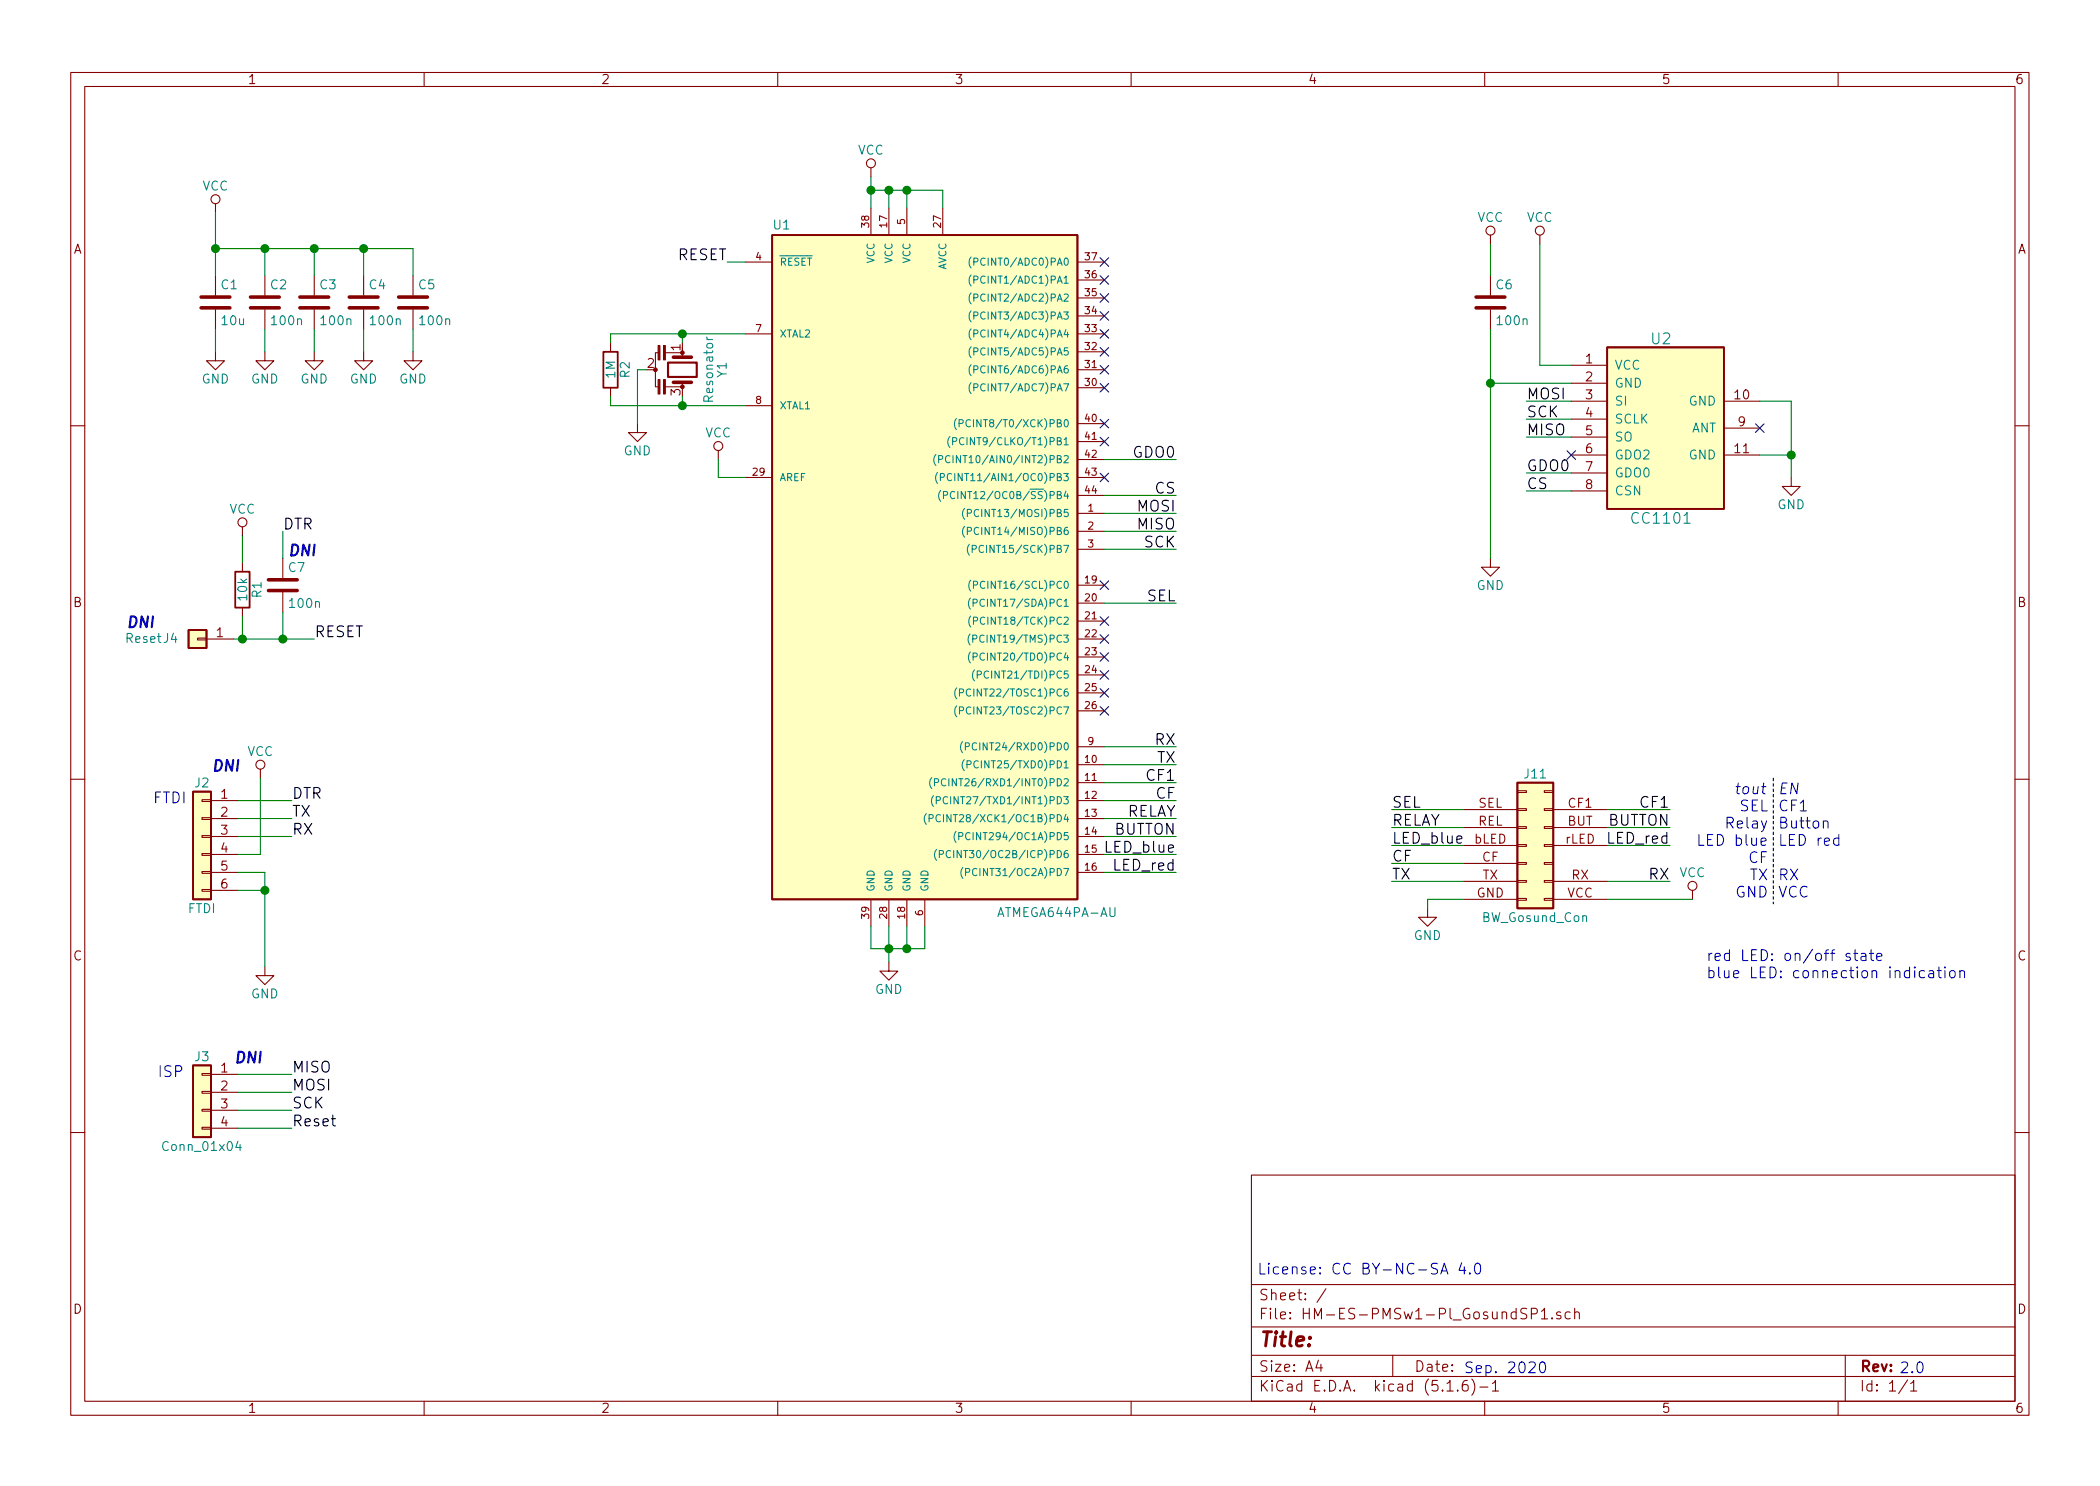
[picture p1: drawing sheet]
EESchema Schematic File Version 4
EELAYER 30 0
EELAYER END
$Descr A4 11693 8268
encoding utf-8
Sheet 1 1
Title ""
Date ""
Rev ""
Comp ""
Comment1 ""
Comment2 ""
Comment3 ""
Comment4 ""
$EndDescr
$Comp
L HM-ES-PMSw1-Pl_GosundSP1-rescue:R R1
U 1 1
P 1350 3275
F 0 "R1" V 1430 3275 50  0000 C CNN
F 1 "10k" V 1350 3275 50  0000 C CNN
F 2 "Resistor_SMD:R_0805_2012Metric_Pad1.15x1.40mm_HandSolder" V 1280 3275 50  0001 C CNN
F 3 "" H 1350 3275 50  0001 C CNN
	1    1350 3275
	1    0    0    -1  
$EndComp
$Comp
L HM-ES-PMSw1-Pl_GosundSP1-rescue:VCC #PWR01
U 1 1
P 1350 2975
F 0 "#PWR01" H 1350 2825 50  0001 C CNN
F 1 "VCC" H 1350 3125 50  0000 C CNN
F 2 "" H 1350 2975 50  0001 C CNN
F 3 "" H 1350 2975 50  0001 C CNN
	1    1350 2975
	1    0    0    -1  
$EndComp
$Comp
L HM-ES-PMSw1-Pl_GosundSP1-rescue:CC1101 U2
U 1 1
P 9250 2375
F 0 "U2" H 9250 2875 60  0000 C CNN
F 1 "CC1101" H 9250 1875 60  0000 C CNN
F 2 "Homebrew:CC1101_Module" H 9100 2925 60  0001 C CNN
F 3 "" H 9100 2925 60  0001 C CNN
	1    9250 2375
	1    0    0    -1  
$EndComp
$Comp
L HM-ES-PMSw1-Pl_GosundSP1-rescue:C C6
U 1 1
P 8300 1675
F 0 "C6" H 8325 1775 50  0000 L CNN
F 1 "100n" H 8325 1575 50  0000 L CNN
F 2 "Capacitor_SMD:C_0805_2012Metric_Pad1.15x1.40mm_HandSolder" H 8338 1525 50  0001 C CNN
F 3 "" H 8300 1675 50  0001 C CNN
	1    8300 1675
	1    0    0    -1  
$EndComp
$Comp
L HM-ES-PMSw1-Pl_GosundSP1-rescue:GND #PWR02
U 1 1
P 8300 3100
F 0 "#PWR02" H 8300 2850 50  0001 C CNN
F 1 "GND" H 8300 2950 50  0000 C CNN
F 2 "" H 8300 3100 50  0001 C CNN
F 3 "" H 8300 3100 50  0001 C CNN
	1    8300 3100
	1    0    0    -1  
$EndComp
$Comp
L HM-ES-PMSw1-Pl_GosundSP1-rescue:GND #PWR03
U 1 1
P 9975 2650
F 0 "#PWR03" H 9975 2400 50  0001 C CNN
F 1 "GND" H 9975 2500 50  0000 C CNN
F 2 "" H 9975 2650 50  0001 C CNN
F 3 "" H 9975 2650 50  0001 C CNN
	1    9975 2650
	1    0    0    -1  
$EndComp
$Comp
L HM-ES-PMSw1-Pl_GosundSP1-rescue:VCC #PWR04
U 1 1
P 8300 1350
F 0 "#PWR04" H 8300 1200 50  0001 C CNN
F 1 "VCC" H 8300 1500 50  0000 C CNN
F 2 "" H 8300 1350 50  0001 C CNN
F 3 "" H 8300 1350 50  0001 C CNN
	1    8300 1350
	1    0    0    -1  
$EndComp
$Comp
L HM-ES-PMSw1-Pl_GosundSP1-rescue:VCC #PWR05
U 1 1
P 8575 1350
F 0 "#PWR05" H 8575 1200 50  0001 C CNN
F 1 "VCC" H 8575 1500 50  0000 C CNN
F 2 "" H 8575 1350 50  0001 C CNN
F 3 "" H 8575 1350 50  0001 C CNN
	1    8575 1350
	1    0    0    -1  
$EndComp
$Comp
L HM-ES-PMSw1-Pl_GosundSP1-rescue:C C3
U 1 1
P 1750 1675
F 0 "C3" H 1775 1775 50  0000 L CNN
F 1 "100n" H 1775 1575 50  0000 L CNN
F 2 "Capacitor_SMD:C_0805_2012Metric_Pad1.15x1.40mm_HandSolder" H 1788 1525 50  0001 C CNN
F 3 "" H 1750 1675 50  0001 C CNN
	1    1750 1675
	1    0    0    -1  
$EndComp
$Comp
L HM-ES-PMSw1-Pl_GosundSP1-rescue:C C2
U 1 1
P 1475 1675
F 0 "C2" H 1500 1775 50  0000 L CNN
F 1 "100n" H 1500 1575 50  0000 L CNN
F 2 "Capacitor_SMD:C_0805_2012Metric_Pad1.15x1.40mm_HandSolder" H 1513 1525 50  0001 C CNN
F 3 "" H 1475 1675 50  0001 C CNN
	1    1475 1675
	1    0    0    -1  
$EndComp
$Comp
L HM-ES-PMSw1-Pl_GosundSP1-rescue:GND #PWR06
U 1 1
P 1475 1950
F 0 "#PWR06" H 1475 1700 50  0001 C CNN
F 1 "GND" H 1475 1800 50  0000 C CNN
F 2 "" H 1475 1950 50  0001 C CNN
F 3 "" H 1475 1950 50  0001 C CNN
	1    1475 1950
	1    0    0    -1  
$EndComp
$Comp
L HM-ES-PMSw1-Pl_GosundSP1-rescue:GND #PWR07
U 1 1
P 1750 1950
F 0 "#PWR07" H 1750 1700 50  0001 C CNN
F 1 "GND" H 1750 1800 50  0000 C CNN
F 2 "" H 1750 1950 50  0001 C CNN
F 3 "" H 1750 1950 50  0001 C CNN
	1    1750 1950
	1    0    0    -1  
$EndComp
$Comp
L HM-ES-PMSw1-Pl_GosundSP1-rescue:C C7
U 1 1
P 1575 3250
F 0 "C7" H 1600 3350 50  0000 L CNN
F 1 "100n" H 1600 3150 50  0000 L CNN
F 2 "Capacitor_SMD:C_0805_2012Metric_Pad1.15x1.40mm_HandSolder" H 1613 3100 50  0001 C CNN
F 3 "" H 1575 3250 50  0001 C CNN
	1    1575 3250
	1    0    0    -1  
$EndComp
Text Label 1575 2950 0    60   ~ 0
DTR
$Comp
L HM-ES-PMSw1-Pl_GosundSP1-rescue:Conn_01x06 J2
U 1 1
P 1125 4650
F 0 "J2" H 1125 4950 50  0000 C CNN
F 1 "FTDI" H 1125 4250 50  0000 C CNN
F 2 "" H 1125 4650 50  0001 C CNN
F 3 "" H 1125 4650 50  0001 C CNN
	1    1125 4650
	-1   0    0    -1  
$EndComp
$Comp
L HM-ES-PMSw1-Pl_GosundSP1-rescue:GND #PWR08
U 1 1
P 1475 5375
F 0 "#PWR08" H 1475 5125 50  0001 C CNN
F 1 "GND" H 1475 5225 50  0000 C CNN
F 2 "" H 1475 5375 50  0001 C CNN
F 3 "" H 1475 5375 50  0001 C CNN
	1    1475 5375
	1    0    0    -1  
$EndComp
Text Label 1625 4450 0    60   ~ 0
DTR
Text Label 1625 4650 0    60   ~ 0
RX
Text Label 1625 4550 0    60   ~ 0
TX
$Comp
L HM-ES-PMSw1-Pl_GosundSP1-rescue:Conn_01x04 J3
U 1 1
P 1125 6075
F 0 "J3" H 1125 6275 50  0000 C CNN
F 1 "Conn_01x04" H 1125 5775 50  0000 C CNN
F 2 "" H 1125 6075 50  0001 C CNN
F 3 "" H 1125 6075 50  0001 C CNN
	1    1125 6075
	-1   0    0    -1  
$EndComp
Text Label 1625 5975 0    60   ~ 0
MISO
Text Label 1625 6075 0    60   ~ 0
MOSI
Text Label 1625 6175 0    60   ~ 0
SCK
Text Label 1625 6275 0    60   ~ 0
Reset
Text Notes 850  4475 0    60   ~ 0
FTDI
Text Notes 875  6000 0    60   ~ 0
ISP
$Comp
L HM-ES-PMSw1-Pl_GosundSP1-rescue:VCC #PWR09
U 1 1
P 1450 4325
F 0 "#PWR09" H 1450 4175 50  0001 C CNN
F 1 "VCC" H 1450 4475 50  0000 C CNN
F 2 "" H 1450 4325 50  0001 C CNN
F 3 "" H 1450 4325 50  0001 C CNN
	1    1450 4325
	1    0    0    -1  
$EndComp
NoConn ~ 8750 2525
Text Notes 1300 5925 0    60   Italic 12
DNI
$Comp
L HM-ES-PMSw1-Pl_GosundSP1-rescue:Conn_01x01 J4
U 1 1
P 1100 3550
F 0 "J4" H 1250 3550 50  0000 C CNN
F 1 "Reset" H 1400 3550 50  0000 C CNN
F 2 "Testpads:Testpad" H 1100 3550 50  0001 C CNN
F 3 "" H 1100 3550 50  0001 C CNN
	1    1100 3550
	-1   0    0    1   
$EndComp
Text Notes 10575 7650 0    60   ~ 0
2.0
$Comp
L HM-ES-PMSw1-Pl_GosundSP1-rescue:VCC #PWR010
U 1 1
P 1200 1175
F 0 "#PWR010" H 1200 1025 50  0001 C CNN
F 1 "VCC" H 1200 1325 50  0000 C CNN
F 2 "" H 1200 1175 50  0001 C CNN
F 3 "" H 1200 1175 50  0001 C CNN
	1    1200 1175
	1    0    0    -1  
$EndComp
$Comp
L HM-ES-PMSw1-Pl_GosundSP1-rescue:C C1
U 1 1
P 1200 1675
F 0 "C1" H 1225 1775 50  0000 L CNN
F 1 "10u" H 1225 1575 50  0000 L CNN
F 2 "Capacitor_SMD:C_0805_2012Metric_Pad1.15x1.40mm_HandSolder" H 1238 1525 50  0001 C CNN
F 3 "" H 1200 1675 50  0001 C CNN
	1    1200 1675
	1    0    0    -1  
$EndComp
$Comp
L HM-ES-PMSw1-Pl_GosundSP1-rescue:GND #PWR011
U 1 1
P 1200 1950
F 0 "#PWR011" H 1200 1700 50  0001 C CNN
F 1 "GND" H 1200 1800 50  0000 C CNN
F 2 "" H 1200 1950 50  0001 C CNN
F 3 "" H 1200 1950 50  0001 C CNN
	1    1200 1950
	1    0    0    -1  
$EndComp
$Comp
L HM-ES-PMSw1-Pl_GosundSP1-rescue:VCC #PWR012
U 1 1
P 9425 5000
F 0 "#PWR012" H 9425 4850 50  0001 C CNN
F 1 "VCC" H 9425 5150 50  0000 C CNN
F 2 "" H 9425 5000 50  0001 C CNN
F 3 "" H 9425 5000 50  0001 C CNN
	1    9425 5000
	1    0    0    -1  
$EndComp
$Comp
L HM-ES-PMSw1-Pl_GosundSP1-rescue:GND #PWR013
U 1 1
P 7950 5050
F 0 "#PWR013" H 7950 4800 50  0001 C CNN
F 1 "GND" H 7950 4900 50  0000 C CNN
F 2 "" H 7950 5050 50  0001 C CNN
F 3 "" H 7950 5050 50  0001 C CNN
	1    7950 5050
	1    0    0    -1  
$EndComp
Text Notes 9850 5000 2    60   ~ 0
SEL\nRelay\nLED blue\nCF\nTX\nGND
Text Notes 9900 5000 0    60   ~ 0
CF1\nButton\nLED red\n\nRX\nVCC
Text Label 9300 4600 2    60   ~ 0
BUTTON
Text Label 7750 4600 0    60   ~ 0
RELAY
Text Label 7750 4700 0    60   ~ 0
LED_blue
Text Label 9300 4700 2    60   ~ 0
LED_red
Text Label 7750 4800 0    60   ~ 0
CF
Text Label 9300 4500 2    60   ~ 0
CF1
Text Label 7750 4500 0    60   ~ 0
SEL
$Comp
L HM-ES-PMSw1-Pl_GosundSP1-rescue:ATMEGA644PA-AU U1
U 1 1
P 5150 3150
F 0 "U1" H 4300 5030 50  0000 L BNN
F 1 "ATMEGA644PA-AU" H 5550 1200 50  0000 L BNN
F 2 "Housings_QFP:TQFP-44_10x10mm_Pitch0.8mm" H 5150 3150 50  0001 C CIN
F 3 "" H 5150 3150 50  0001 C CNN
	1    5150 3150
	1    0    0    -1  
$EndComp
$Comp
L HM-ES-PMSw1-Pl_GosundSP1-rescue:VCC #PWR014
U 1 1
P 4850 975
F 0 "#PWR014" H 4850 825 50  0001 C CNN
F 1 "VCC" H 4850 1125 50  0000 C CNN
F 2 "" H 4850 975 50  0001 C CNN
F 3 "" H 4850 975 50  0001 C CNN
	1    4850 975 
	1    0    0    -1  
$EndComp
$Comp
L HM-ES-PMSw1-Pl_GosundSP1-rescue:VCC #PWR015
U 1 1
P 4000 2550
F 0 "#PWR015" H 4000 2400 50  0001 C CNN
F 1 "VCC" H 4000 2700 50  0000 C CNN
F 2 "" H 4000 2550 50  0001 C CNN
F 3 "" H 4000 2550 50  0001 C CNN
	1    4000 2550
	1    0    0    -1  
$EndComp
Wire Wire Line
	1350 2975 1350 3125
Wire Wire Line
	9800 2225 9975 2225
Wire Wire Line
	9975 2225 9975 2525
Connection ~ 9975 2525
Wire Wire Line
	8300 1350 8300 1525
Wire Wire Line
	8575 1350 8575 2025
Wire Wire Line
	8575 2025 8750 2025
Wire Wire Line
	8300 1825 8300 2125
Wire Wire Line
	8300 2125 8750 2125
Connection ~ 8300 2125
Wire Wire Line
	1750 1825 1750 1950
Wire Wire Line
	1750 1375 1750 1525
Connection ~ 1750 1375
Wire Wire Line
	1200 1175 1200 1375
Connection ~ 1200 1375
Wire Wire Line
	1325 4950 1475 4950
Wire Wire Line
	1475 4850 1475 4950
Wire Wire Line
	1325 4850 1475 4850
Connection ~ 1475 4950
Wire Wire Line
	1325 4650 1625 4650
Wire Wire Line
	1325 4550 1625 4550
Wire Wire Line
	1325 4450 1625 4450
Wire Wire Line
	1325 5975 1625 5975
Wire Wire Line
	1325 6075 1625 6075
Wire Wire Line
	1325 6175 1625 6175
Wire Wire Line
	1325 6275 1625 6275
Wire Wire Line
	1325 4750 1450 4750
Wire Wire Line
	1450 4750 1450 4325
Wire Wire Line
	1475 1825 1475 1950
Wire Wire Line
	1200 1950 1200 1825
Wire Wire Line
	1475 1525 1475 1375
Connection ~ 1475 1375
Wire Wire Line
	8150 5000 7950 5000
Wire Wire Line
	7950 5000 7950 5050
Wire Wire Line
	8150 4800 7750 4800
Wire Wire Line
	7750 4700 8150 4700
Wire Wire Line
	8150 4600 7750 4600
Wire Wire Line
	8150 4500 7750 4500
Wire Wire Line
	8950 4500 9300 4500
Wire Wire Line
	8950 4600 9300 4600
Wire Wire Line
	8950 4700 9300 4700
Wire Wire Line
	9425 5000 8950 5000
Wire Wire Line
	4850 975  4850 1050
Wire Wire Line
	4950 1150 4950 1050
Wire Wire Line
	4850 1050 4950 1050
Connection ~ 4850 1050
Wire Wire Line
	5050 1050 5050 1150
Connection ~ 4950 1050
Wire Wire Line
	5250 1050 5250 1150
Connection ~ 5050 1050
Wire Wire Line
	1200 1375 1475 1375
Wire Wire Line
	4000 2650 4150 2650
Wire Wire Line
	4000 2650 4000 2550
Wire Wire Line
	1350 3425 1350 3550
Wire Wire Line
	1300 3550 1350 3550
Connection ~ 1350 3550
Wire Wire Line
	1575 3100 1575 2950
Wire Wire Line
	1575 3550 1575 3400
Connection ~ 1575 3550
Text Label 1750 3550 0    60   ~ 0
RESET
Wire Wire Line
	4150 1450 4050 1450
Text Label 4050 1450 2    60   ~ 0
RESET
Wire Wire Line
	6150 2850 6550 2850
Wire Wire Line
	6150 2950 6550 2950
Wire Wire Line
	6150 3050 6550 3050
Wire Wire Line
	6150 2750 6550 2750
Wire Wire Line
	8500 2225 8750 2225
Wire Wire Line
	8500 2325 8750 2325
Wire Wire Line
	8500 2425 8750 2425
Wire Wire Line
	8500 2625 8750 2625
Wire Wire Line
	8500 2725 8750 2725
Text Label 8500 2225 0    60   ~ 0
MOSI
Text Label 8500 2325 0    60   ~ 0
SCK
Text Label 8500 2425 0    60   ~ 0
MISO
Text Label 8500 2725 0    60   ~ 0
CS
Text Label 6550 2750 2    60   ~ 0
CS
Text Label 6550 2850 2    60   ~ 0
MOSI
Text Label 6550 2950 2    60   ~ 0
MISO
Text Label 6550 3050 2    60   ~ 0
SCK
Text Notes 1175 4300 0    60   Italic 12
DNI
Wire Wire Line
	7750 4900 8150 4900
Wire Wire Line
	8950 4900 9300 4900
Text Label 7750 4900 0    60   ~ 0
TX
Text Label 9300 4900 2    60   ~ 0
RX
Wire Wire Line
	6150 2550 6550 2550
Wire Wire Line
	6150 4650 6550 4650
Wire Wire Line
	6150 4750 6550 4750
Text Label 6550 2550 2    60   ~ 0
GDO0
Text Label 6550 4650 2    60   ~ 0
BUTTON
Text Label 6550 4750 2    60   ~ 0
LED_blue
Text Notes 9500 5450 0    60   ~ 0
red LED: on/off state\nblue LED: connection indication
Wire Wire Line
	6150 4850 6550 4850
Text Label 6550 4850 2    60   ~ 0
LED_red
$Comp
L HM-ES-PMSw1-Pl_GosundSP1-rescue:C C4
U 1 1
P 2025 1675
F 0 "C4" H 2050 1775 50  0000 L CNN
F 1 "100n" H 2050 1575 50  0000 L CNN
F 2 "Capacitor_SMD:C_0805_2012Metric_Pad1.15x1.40mm_HandSolder" H 2063 1525 50  0001 C CNN
F 3 "" H 2025 1675 50  0001 C CNN
	1    2025 1675
	1    0    0    -1  
$EndComp
$Comp
L HM-ES-PMSw1-Pl_GosundSP1-rescue:C C5
U 1 1
P 2300 1675
F 0 "C5" H 2325 1775 50  0000 L CNN
F 1 "100n" H 2325 1575 50  0000 L CNN
F 2 "Capacitor_SMD:C_0805_2012Metric_Pad1.15x1.40mm_HandSolder" H 2338 1525 50  0001 C CNN
F 3 "" H 2300 1675 50  0001 C CNN
	1    2300 1675
	1    0    0    -1  
$EndComp
Wire Wire Line
	2300 1375 2300 1525
Wire Wire Line
	2025 1525 2025 1375
Connection ~ 2025 1375
$Comp
L HM-ES-PMSw1-Pl_GosundSP1-rescue:GND #PWR016
U 1 1
P 2025 1950
F 0 "#PWR016" H 2025 1700 50  0001 C CNN
F 1 "GND" H 2025 1800 50  0000 C CNN
F 2 "" H 2025 1950 50  0001 C CNN
F 3 "" H 2025 1950 50  0001 C CNN
	1    2025 1950
	1    0    0    -1  
$EndComp
$Comp
L HM-ES-PMSw1-Pl_GosundSP1-rescue:GND #PWR017
U 1 1
P 2300 1950
F 0 "#PWR017" H 2300 1700 50  0001 C CNN
F 1 "GND" H 2300 1800 50  0000 C CNN
F 2 "" H 2300 1950 50  0001 C CNN
F 3 "" H 2300 1950 50  0001 C CNN
	1    2300 1950
	1    0    0    -1  
$EndComp
Wire Wire Line
	2300 1950 2300 1825
Wire Wire Line
	2025 1825 2025 1950
Text Notes 7000 7100 0    60   ~ 0
License: CC BY-NC-SA 4.0
Text Notes 8150 7650 0    60   ~ 0
Sep. 2020
Text Label 8500 2625 0    60   ~ 0
GDO0
Wire Wire Line
	6150 4150 6550 4150
Text Label 6550 4350 2    60   ~ 0
CF1
$Comp
L HM-ES-PMSw1-Pl_GosundSP1-rescue:GND #PWR018
U 1 1
P 4950 5350
F 0 "#PWR018" H 4950 5100 50  0001 C CNN
F 1 "GND" H 4950 5200 50  0000 C CNN
F 2 "" H 4950 5350 50  0001 C CNN
F 3 "" H 4950 5350 50  0001 C CNN
	1    4950 5350
	1    0    0    -1  
$EndComp
Wire Wire Line
	4950 5150 4950 5275
Wire Wire Line
	4850 5150 4850 5275
Wire Wire Line
	4850 5275 4950 5275
Connection ~ 4950 5275
Wire Wire Line
	5150 5275 5150 5150
Wire Wire Line
	5050 5150 5050 5275
Connection ~ 5050 5275
Wire Wire Line
	6150 4250 6550 4250
Wire Wire Line
	6150 4350 6550 4350
Text Label 6550 4150 2    60   ~ 0
RX
Text Label 6550 4250 2    60   ~ 0
TX
Wire Wire Line
	6150 4450 6550 4450
Text Label 6550 4450 2    60   ~ 0
CF
Wire Notes Line
	9875 4325 9875 5025
Text Notes 9850 4425 2    60   Italic 0
tout
Text Notes 9900 4425 0    60   Italic 0
EN
NoConn ~ 6150 1650
NoConn ~ 6150 1450
NoConn ~ 6150 1550
NoConn ~ 6150 1750
NoConn ~ 6150 1850
NoConn ~ 6150 1950
NoConn ~ 6150 2050
NoConn ~ 6150 2150
NoConn ~ 6150 3250
NoConn ~ 6150 3450
NoConn ~ 6150 3550
NoConn ~ 6150 3650
NoConn ~ 6150 3750
NoConn ~ 6150 3850
NoConn ~ 6150 3950
NoConn ~ 6150 2650
Wire Wire Line
	6150 4550 6550 4550
Text Label 6550 4550 2    60   ~ 0
RELAY
Wire Wire Line
	6150 3350 6550 3350
Text Label 6550 3350 2    60   ~ 0
SEL
NoConn ~ 6150 2350
NoConn ~ 6150 2450
Wire Wire Line
	9800 2525 9975 2525
NoConn ~ 9800 2375
$Comp
L HM-ES-PMSw1-Pl_GosundSP1-rescue:Resonator Y1
U 1 1
P 3800 2050
F 0 "Y1" H 3800 2275 50  0000 C CNN
F 1 "Resonator" H 3800 2200 50  0000 C CNN
F 2 "Resonators:Resonator_SMD_muRata_TPSKA-3pin_7.9x3.8mm_HandSoldering" H 3775 2050 50  0001 C CNN
F 3 "" H 3775 2050 50  0001 C CNN
	1    3800 2050
	0    1    1    0   
$EndComp
Wire Wire Line
	3800 1900 3800 1850
Wire Wire Line
	3400 1850 3800 1850
Wire Wire Line
	3800 2200 3800 2250
Wire Wire Line
	3400 2250 3800 2250
$Comp
L HM-ES-PMSw1-Pl_GosundSP1-rescue:R R2
U 1 1
P 3400 2050
F 0 "R2" V 3480 2050 50  0000 C CNN
F 1 "1M" V 3400 2050 50  0000 C CNN
F 2 "Resistor_SMD:R_0805_2012Metric_Pad1.15x1.40mm_HandSolder" V 3330 2050 50  0001 C CNN
F 3 "" H 3400 2050 50  0001 C CNN
	1    3400 2050
	1    0    0    -1  
$EndComp
Wire Wire Line
	3400 1900 3400 1850
Connection ~ 3800 1850
Wire Wire Line
	3400 2200 3400 2250
Connection ~ 3800 2250
$Comp
L HM-ES-PMSw1-Pl_GosundSP1-rescue:GND #PWR019
U 1 1
P 3550 2350
F 0 "#PWR019" H 3550 2100 50  0001 C CNN
F 1 "GND" H 3550 2200 50  0000 C CNN
F 2 "" H 3550 2350 50  0001 C CNN
F 3 "" H 3550 2350 50  0001 C CNN
	1    3550 2350
	1    0    0    -1  
$EndComp
Wire Wire Line
	3600 2050 3550 2050
Wire Wire Line
	3550 2050 3550 2350
Text Notes 1600 3100 0    60   Italic 12
DNI
Text Notes 700  3500 0    60   Italic 12
DNI
$Comp
L HM-ES-PMSw1-Pl_GosundSP1-rescue:BW_Gosund_Con J11
U 1 1
P 8500 4700
F 0 "J11" H 8550 5100 50  0000 C CNN
F 1 "BW_Gosund_Con" H 8550 4300 50  0000 C CNN
F 2 "BW-SHP2:Gosund_SP1-C_V2.3" H 8500 4700 50  0001 C CNN
F 3 "" H 8500 4700 50  0001 C CNN
	1    8500 4700
	1    0    0    -1  
$EndComp
Wire Wire Line
	9975 2525 9975 2650
Wire Wire Line
	8300 2125 8300 3100
Wire Wire Line
	1750 1375 2025 1375
Wire Wire Line
	1200 1375 1200 1525
Wire Wire Line
	1475 4950 1475 5375
Wire Wire Line
	1475 1375 1750 1375
Wire Wire Line
	4850 1050 4850 1150
Wire Wire Line
	4950 1050 5050 1050
Wire Wire Line
	5050 1050 5250 1050
Wire Wire Line
	1350 3550 1575 3550
Wire Wire Line
	1575 3550 1750 3550
Wire Wire Line
	2025 1375 2300 1375
Wire Wire Line
	4950 5275 4950 5350
Wire Wire Line
	4950 5275 5050 5275
Wire Wire Line
	5050 5275 5150 5275
Wire Wire Line
	3800 1850 4150 1850
Wire Wire Line
	3800 2250 4150 2250
$EndSCHEMATC
